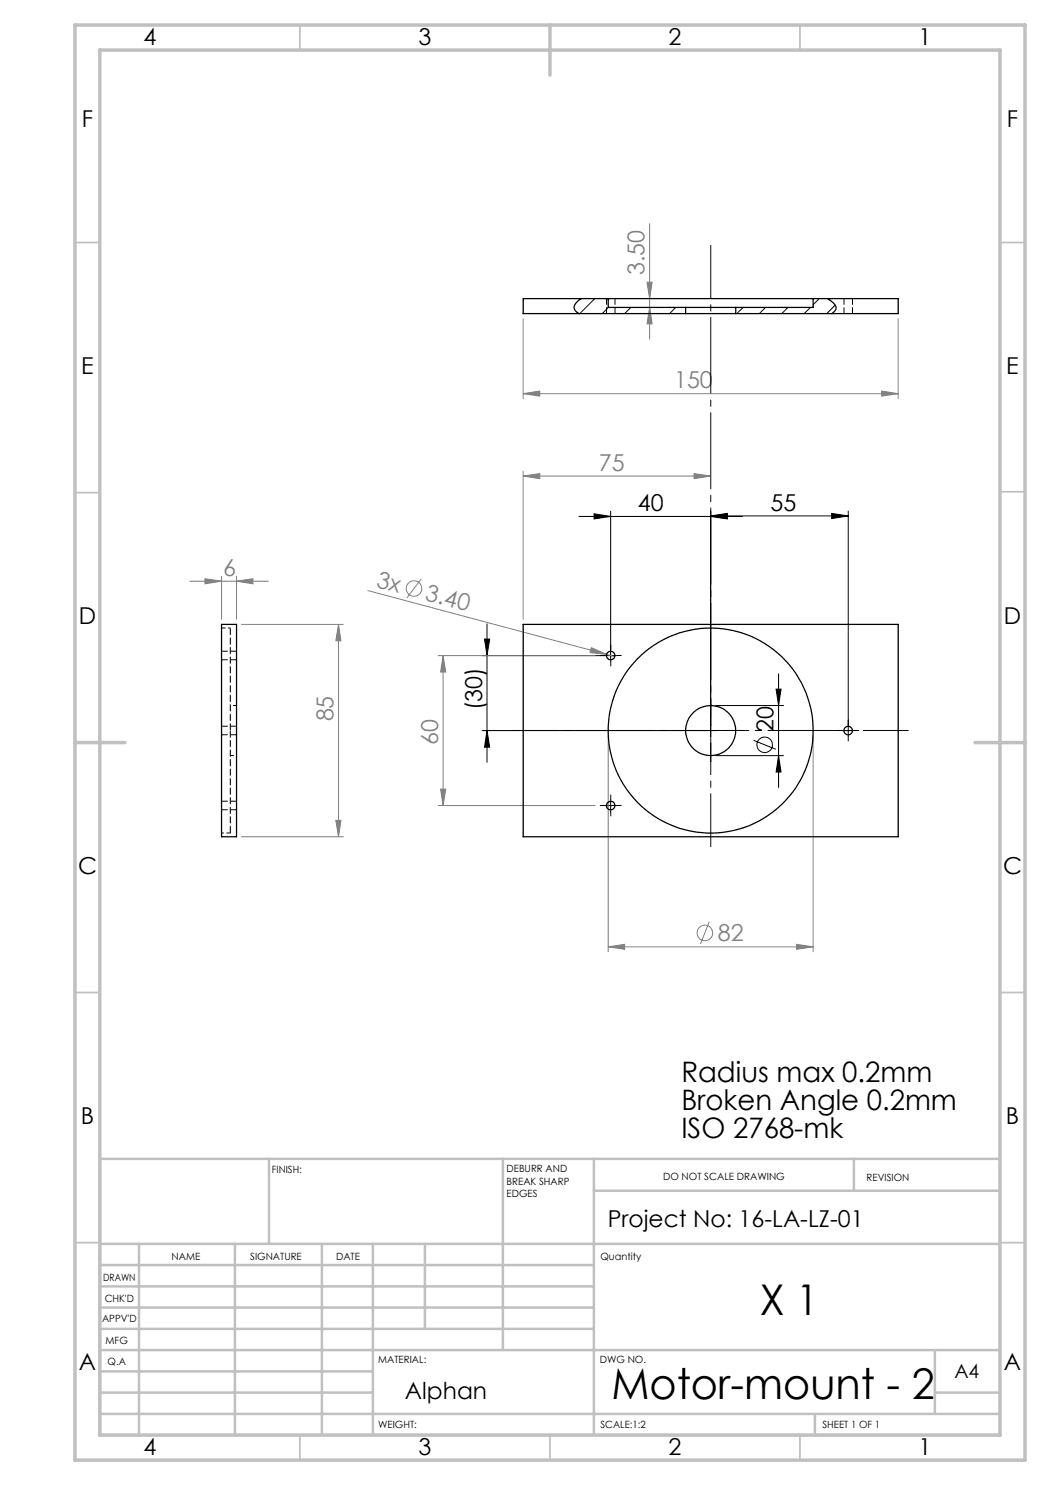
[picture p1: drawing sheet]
<svg xmlns="http://www.w3.org/2000/svg" width="210mm" height="297mm" viewBox="0 0 210 297" stroke-linecap="round" stroke-linejoin="round" font-family="sans-serif">
<g fill="none" stroke="#000" stroke-width=".2">
<path d="M115.8 103.3h32.7M118.8 102.8l3.3 .5-3.3 .5zM122.1 102.3v30.1M142.1 103.3l3.4-.5v1zM142.1 103.2l3.4-.5v1zM142.1 102.2v45.2M142.1 103.2h27.6M166.3 102.7l3.4 .5-3.4 .5zM169.7 102.2v45.2M96.4 131.1h27M96.9 127.8h1l-.5 3.3zM97.4 124.8v27.7"/>
<path d="M155.2 137.8h1l-.5 3.3zM155.7 134.8v22.7M96.4 146.1h47M97.4 146.1l.5 3.3h-1zM122.1 159.9v2.5M143.1 151.1h13.6M143.1 141.1h13.6M150.7 148.1l4.5 1.8M155.7 151.1l.5 3.3h-1zM168.4 146.1h2.5M120.9 161.1h2.5"/>
<circle cx="152.9" cy="149" r="1.56"/>
</g>
<g fill="none" stroke="#808080" stroke-width=".2">
<path d="M129.4 56.4h1l-.5 3.3zM129.9 44.7v23.1M104.6 78.7l3.3-.5v1zM104.6 63.7v16M104.6 78.7h75M129.9 61.5l.5 3.3h-1zM176.3 78.2l3.3 .5-3.3 .5zM179.6 63.7v16M104.6 95.2l3.3-.5v1zM104.6 94.2v29.7M104.6 95.2h37.5M138.8 94.7l3.3 .5-3.3 .5z"/>
<path d="M38 116.2h15.7M41 115.7l3.3 .5-3.3 .6zM44.3 115.2v8.7M47.3 116.2l3.3-.5v1.1zM47.3 115.2v8.7M73.6 118.1l47.7 12.8M84.2 115.8l-2.8 3.8M48.3 124.9h20.4M67.7 124.9l.5 3.3h-1zM67.7 124.9v42.5M87.6 131.1h31.4M88.6 131.1v30"/>
<path d="M88.6 131.1l.5 3.3h-1zM118.3 129.5l3 1.4-3.3-.4zM121.3 130.9l1.6 .4M88.1 157.8h1l-.5 3.3zM121.6 147.1v43.3M162.6 147.1v43.3M48.3 167.4h20.4M67.2 164.1h1l-.5 3.3zM87.6 161.1h31.4M121.6 189.4l3.3-.5v1zM121.6 189.4h41M141.9 184.4l-1.8 4.4"/>
<path d="M159.3 188.9l3.3 .5-3.3 .5z"/>
<circle cx="82.8" cy="117.7" r="1.55"/>
<circle cx="141" cy="186.6" r="1.56"/>
</g>
<path d="M102.7 146.1h79" fill="none" stroke="#000" stroke-width=".2" stroke-dasharray="15.2 1.3 1.3 1.3" stroke-dashoffset="6.2"/>
<path d="M142.2 49.1v120.2" fill="none" stroke="#000" stroke-width=".2" stroke-dasharray="15.2 1.3 1.3 1.3" stroke-dashoffset="4.6"/>
<g fill="none" stroke="#000" stroke-width=".2" stroke-dasharray="15.2 1.3 1.3 1.3">
<path d="M120.9 131.1h-.8M122.2 129.8v-.8M122.2 132.3v.9M123.4 131.1h.9M122.2 159.8v-.8M139.7 146.1h-3.8M142.2 143.6v-3.8M142.2 148.6v3.7M144.7 146.1h3.7M168.4 146.1h-.8M169.7 144.8v-.8M169.7 147.3v.9"/>
<path d="M170.9 146.1h.9M120.9 161.1h-.8M122.2 162.3v.9M123.4 161.1h.9"/>
</g>
<g fill="none" stroke="#c0c0c0" stroke-width=".35">
<path d="M60 5v5M160 5v5M15 48.5h5M200 48.5h5M15 98.5h5M200 98.4h5M15 198.5h5M200 198.5h5M15 248.5h5M200 248.5h5M60 287v5M110 287v5"/>
<path d="M160 287v5"/>
</g>
<g fill="none" stroke="#c0c0c0" stroke-width=".5">
<path d="M53.8 231.8v17M100.6 231.8v38.2M118.8 231.8v55.2M118.8 238.2h81.2M170.8 231.8v6.4M200 231.8h-180v55.2M20 248.8h180M20 257.3h98.8M20 253h98.8M27.8 248.8v38.2M47 248.8v38.2M64.4 248.8v38.2"/>
<path d="M74.6 248.8v38.2M85 248.8v17M20 265.8h98.8M20 261.5h98.8M20 278.5h54.6M20 274.3h54.6M20 270h180M187 278.5h13M187 270v12.8M20 282.8h180M163 282.8v4.2"/>
</g>
<path d="M15 5h190v287h-190zM20 10h180v277h-180zM110 5v10M15 148.5h10M195 148.5h10" fill="none" stroke="#c0c0c0" stroke-width=".7"/>
<g fill="#000">
<path d="M142.1 103.3l3.4-.5v1zM118.8 102.8l3.3 .5-3.3 .5z"/>
<path d="M142.1 103.2l3.4-.5v1zM166.3 102.7l3.4 .5-3.4 .5z"/>
<path d="M96.9 127.8h1l-.5 3.3zM97.4 146.1l.5 3.3h-1z"/>
<path d="M155.7 151.1l.5 3.3h-1zM155.2 137.8h1l-.5 3.3z"/>
</g>
<g fill="#808080">
<path d="M118.3 129.5l3 1.4-3.3-.4z"/>
<path d="M138.8 94.7l3.3 .5-3.3 .5zM104.6 95.2l3.3-.5v1z"/>
<path d="M121.6 189.4l3.3-.5v1zM159.3 188.9l3.3 .5-3.3 .5zM41 115.7l3.3 .5-3.3 .6zM47.3 116.2l3.3-.5v1.1zM104.6 78.7l3.3-.5v1zM176.3 78.2l3.3 .5-3.3 .5z"/>
<path d="M88.1 157.8h1l-.5 3.3zM88.6 131.1l.5 3.3h-1z"/>
<path d="M67.7 124.9l.5 3.3h-1zM67.2 164.1h1l-.5 3.3zM129.4 56.4h1l-.5 3.3zM129.9 61.5l.5 3.3h-1z"/>
</g>
<g fill="none" stroke="#000" stroke-width=".25">
<path d="M116.2 59.7l-.4 .3a1.43 1.43 0 0 0-.4 2.5l.4 .2M121.6 59.7h41M121.6 59.7h-17v3h32.5M121.6 59.7v1.8h15.5M162.6 59.7h17v3h-32.5M162.6 59.7v1.8h-15.5M165.5 59.7a3.1 3.1 0 0 1 1.7 1.9 1.49 1.49 0 0 1-.8 1.1M137.1 61.5h10M137.1 62.7h10M137.1 61.5v1.2M147.1 61.5v1.2M44.3 124.9h3v42.5h-3z"/>
<path d="M104.6 124.9h75v42.5h-75z"/>
<circle cx="122.1" cy="131.1" r=".85"/>
<circle cx="142.1" cy="146.1" r="20.5"/>
<circle cx="142.1" cy="146.1" r="5"/>
<circle cx="169.6" cy="146.1" r=".86"/>
<circle cx="122.1" cy="161.1" r=".86"/>
</g>
<path d="M46.1 146.1v-20.5M46.1 166.6v-20.5" fill="none" stroke="#000" stroke-width=".2" stroke-dasharray="1.3 .6" stroke-dashoffset="-.1"/>
<path d="M121.3 59.7v3M168.8 59.7v3M123 62.7v-3M170.5 62.7v-3M44.3 131.9h3M47.3 130.2h-3M44.3 146.9h3M47.3 145.2h-3M44.3 161.9h3M47.3 160.2h-3" fill="none" stroke="#000" stroke-width=".2" stroke-dasharray="1.3 .6" stroke-dashoffset=".1"/>
<path d="M46.1 125.6h-1.8M44.3 166.6h1.8" fill="none" stroke="#000" stroke-width=".2" stroke-dasharray="1.3 .6" stroke-dashoffset=".9"/>
<path d="M46.1 151.1h1.2M47.3 141.1h-1.2" fill="none" stroke="#000" stroke-width=".2" stroke-dasharray="1.3 .6" stroke-dashoffset=".6"/>
<path d="M119 59.7l-3 3M163.8 59.7l-1.2 1.3M121.7 61.5l-1.3 1.2M126.2 61.5l-1.3 1.2M129.4 62.7h.1M135.1 61.5l-1.2 1.2M148.6 61.5l-1.2 1.2M153.1 61.5l-1.2 1.2M157.6 61.5l-1.2 1.2M162.1 61.5l-1.3 1.2M167 61l-1.7 1.7" fill="none" stroke="#000" stroke-width=".2"/>
<g font-size="8.5">
<text x="152" y="263">X 1</text>
<text x="122.3" y="279.7">Motor-mount - 2</text>
</g>
<g font-size="5.6">
<text x="136.3" y="216.3">Radius max 0.2mm</text>
<text x="136.3" y="222">Broken Angle 0.2mm</text>
<text x="136.3" y="227.6">ISO 2768-mk</text>
</g>
<g font-size="4.7">
<text x="28.7" y="9">4</text>
<text x="83.7" y="9">3</text>
<text x="133.7" y="9">2</text>
<text x="183.7" y="9">1</text>
<text x="16.4" y="25.5">F</text>
<text x="201.4" y="25.5">F</text>
<text x="16.2" y="74.7">E</text>
<text x="201.2" y="74.8">E</text>
<text x="127.6" y="102.2">40</text>
<text x="154.1" y="102.2">55</text>
<text x="15.8" y="124.7">D</text>
<text x="200.8" y="124.7">D</text>
<text x="96.4" y="142" transform="rotate(-90 96.4 142)">(30)</text>
<text x="154.7" y="146.4" transform="rotate(-90 154.7 146.4)">20</text>
<text x="15.6" y="174.7">C</text>
<text x="200.6" y="174.7">C</text>
<text x="16.2" y="224.7">B</text>
<text x="201.2" y="224.7">B</text>
<text x="121.5" y="245.3">Project No: 16-LA-LZ-01</text>
<text x="15.8" y="274">A</text>
<text x="200.8" y="274">A</text>
<text x="81" y="279.8">Alphan</text>
<text x="28.7" y="291">4</text>
<text x="83.7" y="291">3</text>
<text x="133.7" y="291">2</text>
<text x="183.7" y="291">1</text>
</g>
<g font-size="4.7" fill="#808080">
<text x="128.9" y="55" transform="rotate(-90 128.9 55)">3.50</text>
<text x="134.8" y="77.7">150</text>
<text x="119.8" y="94.2">75</text>
<text x="44.6" y="115.2">6</text>
<text x="75.1" y="117.4" transform="rotate(15 75.1 117.4)">3x</text>
<text x="84.9" y="120" transform="rotate(15 84.9 120)">3.40</text>
<text x="66.7" y="144.3" transform="rotate(-90 66.7 144.3)">85</text>
<text x="87.6" y="149" transform="rotate(-90 87.6 149)">60</text>
<text x="143.6" y="188.3">82</text>
</g>
<text font-size="3.9" x="190.9" y="275.5">A4</text>
<g font-size="2">
<text x="54.4" y="234.6">FINISH:</text>
<text x="101.3" y="234.5">DEBURR AND</text>
<text x="101.3" y="237">BREAK SHARP</text>
<text x="101.3" y="239.5">EDGES</text>
<text x="132.6" y="236">DO NOT SCALE DRAWING</text>
<text x="173.3" y="236.2">REVISION</text>
<text x="34.3" y="252">NAME</text>
<text x="50" y="251.9">SIGNATURE</text>
<text x="67.2" y="251.9">DATE</text>
<text x="120.1" y="251.9">Quantity</text>
<text x="20.6" y="256.1">DRAWN</text>
<text x="20.9" y="260.3">CHK'D</text>
<text x="20.4" y="264.4">APPV'D</text>
<text x="21.1" y="268.8">MFG</text>
<text x="21.5" y="273">Q.A</text>
<text x="75.6" y="272.5">MATERIAL:</text>
<text x="120" y="272.5">DWG NO.</text>
<text x="75.6" y="285.5">WEIGHT:</text>
<text x="120.1" y="285.6">SCALE:1:2</text>
<text x="164.5" y="285.6">SHEET 1 OF 1</text>
</g>
</svg>
